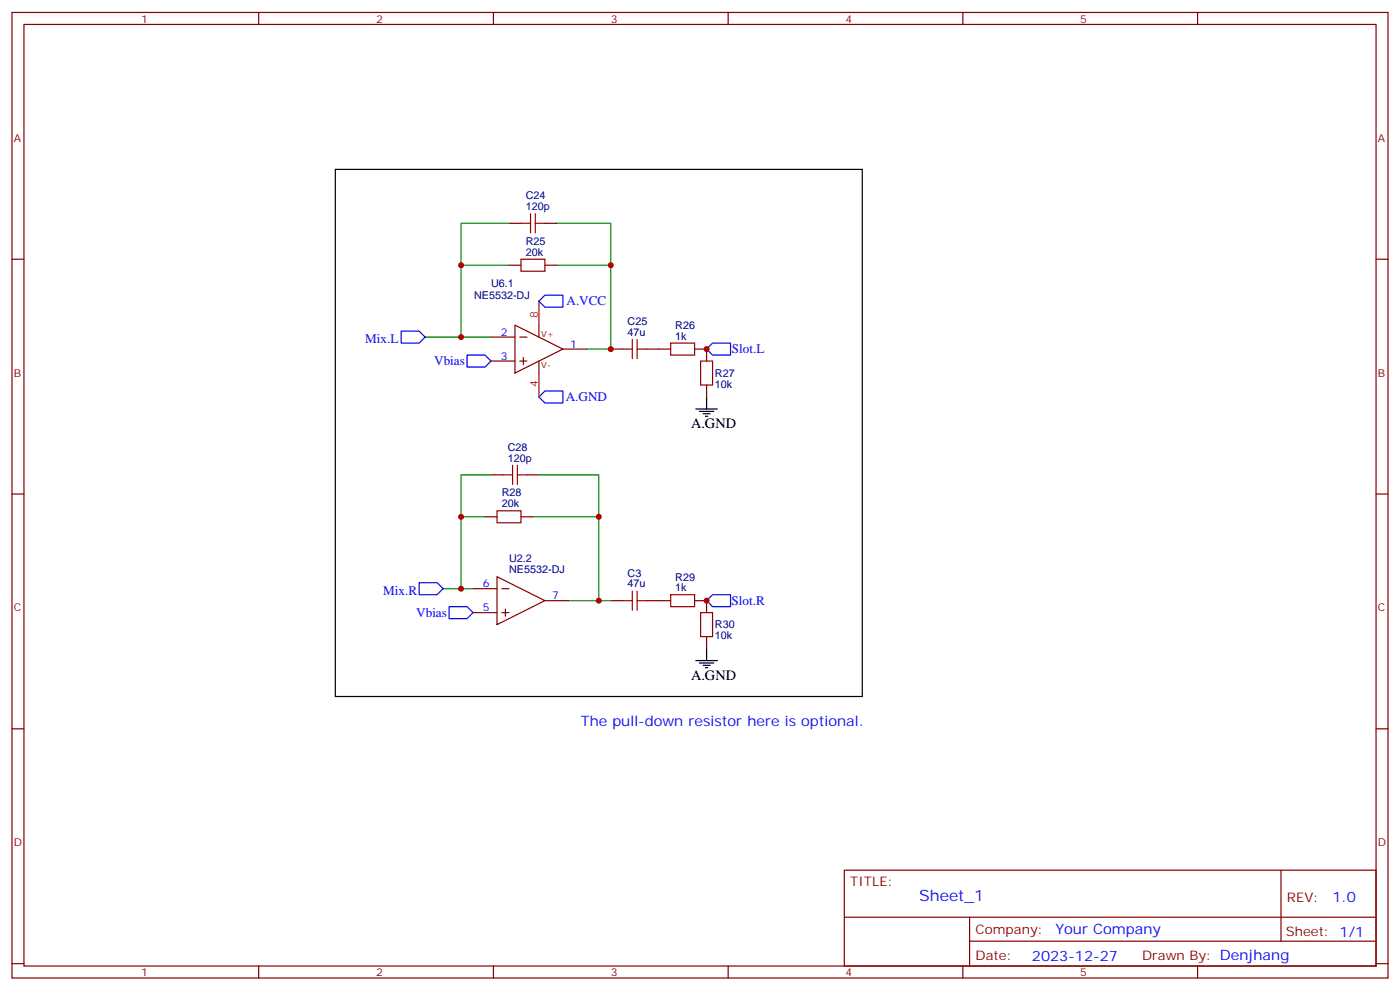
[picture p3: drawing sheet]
<svg xmlns="http://www.w3.org/2000/svg" width="412mm" height="292mm" viewBox="0 0 412 292" stroke-linecap="round" stroke-linejoin="round" font-family="sans-serif">
<g fill="none" stroke="#870000" stroke-width=".35">
<path d="M3.5 3.7h405.4v284.3h-405.4zM7.1 7.2h398.2v277.3h-398.2zM76.2 3.7v3.5M145.3 3.7v3.5M214.5 3.7v3.5M283.6 3.7v3.5M352.8 3.7v3.5M3.5 76.3h3.6M149.9 65.8h3.6M149.9 78.1h3.6M160.5 65.8h3.5M160.5 78.1h3.5"/>
<path d="M405.3 76.3h3.6M144.6 99.3h7.1M151.7 95.7l14.1 7.1-14.1 7.1zM153.1 99.3h2.1M158.7 95.7v3.6M144.6 106.3h7.1M153.1 106.3h2.1M154.2 105.3v2.1M158.7 106.3v3.6M165.8 102.8h7.1M179.9 102.8h3.5M190.5 102.8h7.1"/>
<path d="M204.6 102.8h3.5v3.5M208.1 113.4v3.5M144.6 139.8h3.6M155.2 139.8h3.5M3.5 145.5h3.6M142.9 152.2h3.5M153.5 152.2h3.5M405.3 145.5h3.6M139.3 173.4h7.1M146.4 169.8l14.1 7.1-14.1 7zM147.8 173.4h2.1M148.9 179.4v2.1"/>
<path d="M160.5 176.9h7.1M179.9 176.9h3.5M190.5 176.9h7.1M204.6 176.9h3.5v3.5M139.3 180.4h7.1M147.8 180.4h2.1M208.1 187.5v3.5M3.5 214.6h3.6M405.3 214.6h3.6M248.7 256.3h156.6v28.2h-156.6zM377.3 256.3v20.9M248.7 270.1h156.5"/>
<path d="M285.6 277.2h119.6M285.6 270.1v14.1M3.5 283.8h3.6M76.2 284.5v3.5M145.3 284.5v3.5M214.5 284.5v3.5M283.6 284.5v3.5M352.8 284.5v3.5M405.3 283.8h3.6"/>
</g>
<path d="M98.8 49.9h155.2v155.2h-155.2zM208.1 116.9v3.5M205 120.4h6.3M206 121.1h4.3M207.1 121.8h2.1M207.8 122.6h.7M205 194.5h6.3M206 195.2h4.3M207.1 195.9h2.1M207.8 196.6h.7M208.1 191v3.5" fill="none" stroke="#000" stroke-width=".35"/>
<g fill="none" stroke="#a10000" stroke-width=".35">
<path d="M153.5 76.3h7v3.6h-7zM153.5 65.8h2.8M156.3 62.9v5.7M157.7 65.8h2.8M157.7 62.9v5.7M186.3 100v5.6M187.7 100v5.6M183.4 102.8h2.9M187.7 102.8h2.8M197.6 101h7v3.6h-7zM206.4 106.3h3.5v7.1h-3.5zM148.2 139.8h2.8"/>
<path d="M151 137v5.7M152.4 139.8h2.8M152.4 137v5.7M146.4 150.4h7.1v3.6h-7.1zM183.4 176.9h2.9M186.3 174.1v5.6M187.7 176.9h2.8M187.7 174.1v5.6M197.6 175.1h7v3.5h-7zM206.4 180.4h3.5v7.1h-3.5z"/>
</g>
<path d="M149.9 78.1h-14.1v21.2M149.9 65.8h-14.1v12.3M164 78.1h15.9v24.7h-7M164 65.8h15.9v12.3M125.2 99.3h19.4M144.6 139.8h-8.8v12.4M158.7 139.8h17.7v12.4M142.9 152.2h-7.1v21.2M157 152.2h19.4v24.7h-8.8M130.5 173.4h8.8M176.4 176.9h3.5" fill="none" stroke="#008700" stroke-width=".35"/>
<path d="M118.2 97.5h5.3l1.7 1.8-1.7 1.7h-5.3zM158.7 88.7l1.8-1.8h5.3v3.6h-5.3zM137.6 104.6h5.3l1.7 1.7-1.7 1.8h-5.3zM158.7 116.9l1.8-1.8h5.3v3.6h-5.3zM209.9 101h5.3v3.6h-5.3l-1.8-1.8zM123.5 171.6h5.3l1.7 1.8-1.7 1.7h-5.3zM132.3 178.6h5.3l1.7 1.8-1.7 1.8h-5.3zM208.1 176.9l1.8-1.8h5.3v3.5h-5.3z" fill="none" stroke="#00f" stroke-width=".35"/>
<path d="M158.7 88.7v7M158.7 109.9v7" fill="none" stroke="#f00" stroke-width=".35"/>
<g fill="#c00">
<circle cx="208.1" cy="176.9" r=".88"/>
<circle cx="208.1" cy="102.8" r=".88"/>
<circle cx="179.9" cy="102.8" r=".88"/>
<circle cx="176.4" cy="176.9" r=".88"/>
<circle cx="179.9" cy="78.1" r=".88"/>
<circle cx="176.4" cy="152.2" r=".88"/>
<circle cx="135.8" cy="99.3" r=".88"/>
<circle cx="135.8" cy="78.1" r=".88"/>
<circle cx="135.8" cy="173.4" r=".88"/>
<circle cx="135.8" cy="152.2" r=".88"/>
</g>
<text font-size="4.6" fill="#00f" x="270.8" y="265.3">Sheet_1</text>
<g font-size="4.2">
<text x="203.6" y="126.1">A.GND</text>
<text x="203.6" y="200.2">A.GND</text>
</g>
<g font-size="4.2" fill="#00f">
<text x="171.1" y="213.9">The pull-down resistor here is optional.</text>
<text x="392.5" y="265.5">1.0</text>
<text x="310.9" y="275.1">Your Company</text>
<text x="304" y="282.9">2023-12-27</text>
</g>
<g font-size="3.9" fill="#00f">
<text x="166.9" y="89.9">A.VCC</text>
<text x="107.6" y="101">Mix.L</text>
<text x="127.9" y="107.6">Vbias</text>
<text x="215.6" y="104">Slot.L</text>
<text x="166.6" y="118.2">A.GND</text>
<text x="112.9" y="175.1">Mix.R</text>
<text x="215.5" y="178.2">Slot.R</text>
<text x="122.6" y="181.7">Vbias</text>
</g>
<g font-size="3.9" fill="#800">
<text x="250.5" y="260.8">TITLE:</text>
<text x="379.1" y="265.5">REV:</text>
<text x="287.4" y="275">Company:</text>
<text x="378.7" y="275.7">Sheet: 1/1</text>
<text x="287.4" y="282.7">Date:</text>
<text x="336.4" y="282.8">Drawn By: Denjhang</text>
</g>
<g font-size="3.2" fill="#800">
<text x="41.6" y="6.7">1</text>
<text x="110.8" y="6.7">2</text>
<text x="179.9" y="6.7">3</text>
<text x="249.1" y="6.7">4</text>
<text x="318.2" y="6.7">5</text>
<text x="4.1" y="41.8">A</text>
<text x="405.9" y="41.8">A</text>
<text x="4.1" y="110.9">B</text>
<text x="405.9" y="110.9">B</text>
<text x="4.1" y="180.1">C</text>
<text x="405.9" y="180.1">C</text>
<text x="4.1" y="249.2">D</text>
<text x="405.9" y="249.2">D</text>
<text x="41.6" y="287.5">1</text>
<text x="110.8" y="287.5">2</text>
<text x="179.9" y="287.5">3</text>
<text x="249.1" y="287.5">4</text>
<text x="318.2" y="287.5">5</text>
</g>
<g font-size="3.2" fill="#000080">
<text x="154.9" y="58.7">C24</text>
<text x="154.9" y="61.9">120p</text>
<text x="154.9" y="75.3">20k</text>
<text x="154.9" y="72.1">R25</text>
<text x="139.7" y="88.1">NE5532-DJ</text>
<text x="144.7" y="84.5">U6.1</text>
<text x="184.9" y="95.7">C25</text>
<text x="184.9" y="98.9">47u</text>
<text x="198.9" y="100">1k</text>
<text x="198.9" y="96.9">R26</text>
<text x="210.6" y="111">R27</text>
<text x="210.6" y="114.2">10k</text>
<text x="149.6" y="136">120p</text>
<text x="149.6" y="132.8">C28</text>
<text x="147.8" y="149.4">20k</text>
<text x="147.8" y="146.1">R28</text>
<text x="150" y="165.5">U2.2</text>
<text x="150" y="168.7">NE5532-DJ</text>
<text x="184.9" y="173">47u</text>
<text x="184.9" y="169.8">C3</text>
<text x="198.9" y="171">R29</text>
<text x="198.9" y="174.1">1k</text>
<text x="210.6" y="185.1">R30</text>
<text x="210.6" y="188.3">10k</text>
</g>
<g font-size="3.2" fill="#f00">
<text x="158.4" y="93.6" transform="rotate(-90 158.4 93.6)">8</text>
<text x="158.4" y="114" transform="rotate(-90 158.4 114)">4</text>
</g>
<g font-size="3.2" fill="#00f">
<text x="147.6" y="98.9">2</text>
<text x="147.6" y="106">3</text>
<text x="167.9" y="102.4">1</text>
<text x="142.3" y="173">6</text>
<text x="162.6" y="176.5">7</text>
<text x="142.3" y="180.1">5</text>
</g>
<g font-size="2.5" fill="#800">
<text x="159.5" y="99.3">V+</text>
<text x="159.5" y="108.4">V-</text>
</g>
</svg>
